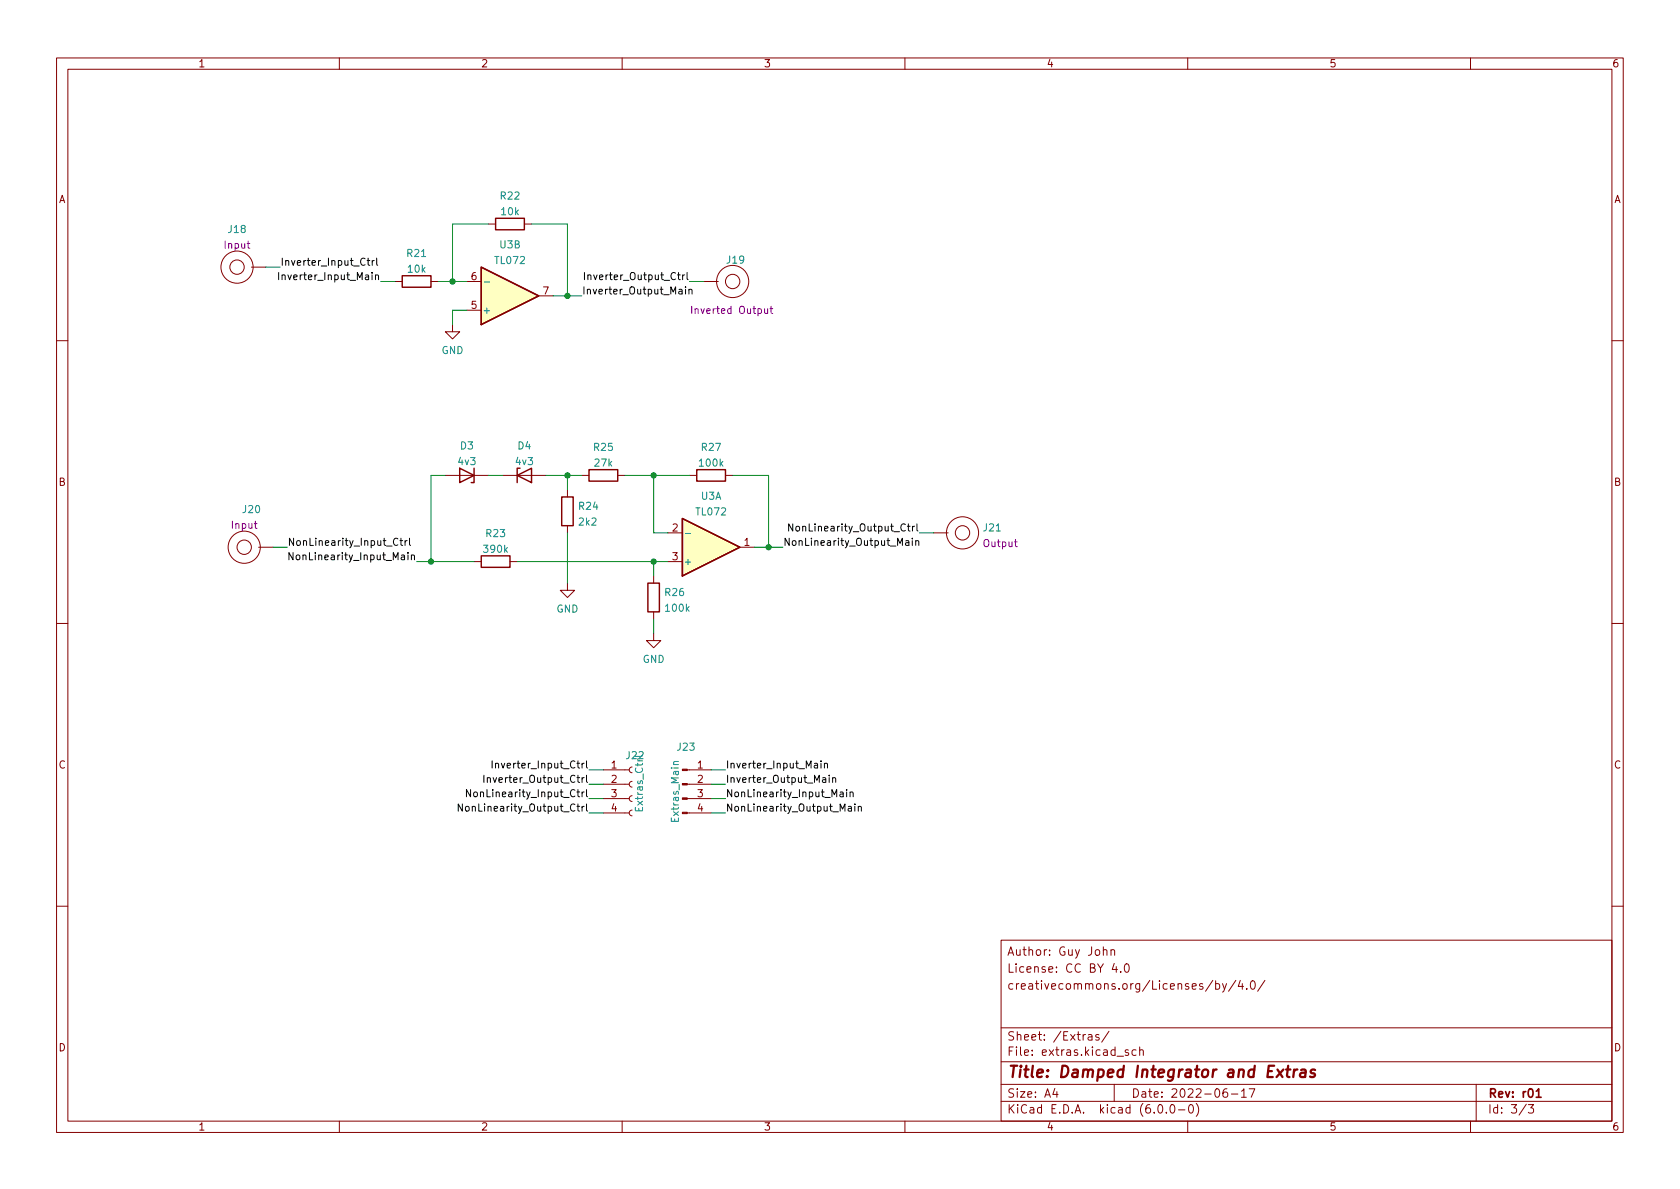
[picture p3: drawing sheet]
<svg xmlns="http://www.w3.org/2000/svg" width="297mm" height="210mm" viewBox="0 0 297 210" stroke-linecap="round" stroke-linejoin="round" font-family="sans-serif">
<g fill="none" stroke="#840000" stroke-width=".18">
<path d="M10 10.2h277v190.1h-277zM12 12.2h273v186.1h-273zM60 10.2v2M110 10.2v2M160 10.2v2M210 10.2v2M260 10.2v2M86.4 39.6h1.2M92.7 39.6h1.3M44.4 47.2h2.6M69.8 49.8h1.3M76.2 49.8h1.3"/>
<path d="M80 57.4v1.3h1.3l-1.3 1.2-1.3-1.2h1.3M82.5 54.9h2.6M82.5 49.8h2.6M95.2 52.3h2.6M124.5 49.8h2.5M10 60.2h2M285 60.2h2M45.7 96.8h2.6M78.7 84.1h7.7M83.8 99.3h1.3M88.9 84.1h7.6M90.2 99.3h1.2"/>
<path d="M100.3 86.6v1.3M100.3 93v1.2M102.9 84.1h1.2M109.2 84.1h1.3M118.1 99.3h2.5M118.1 94.2h2.5M121.9 84.1h1.3M128.3 84.1h1.2M130.8 96.8h2.5M165.1 94.2h2.5M10 110.2h2M100.3 103.1v1.3h1.3l-1.3 1.3-1.2-1.3h1.2"/>
<path d="M115.6 112v1.3h1.2l-1.2 1.2-1.3-1.2h1.3M115.6 101.8v1.3M115.6 108.2v1.3M285 110.2h2M106.7 138.7h4.6M106.7 136.1h4.6M111.8 138.2l-.4 .1-.1 .4 .1 .3 .4 .2M111.8 135.6l-.4 .2-.1 .3 .1 .4 .4 .1M121.5 138.7h4.2M121.5 136.1h4.2M106.7 143.8h4.6M106.7 141.2h4.6"/>
<path d="M111.8 143.3l-.4 .1-.1 .4 .1 .3 .4 .2M111.8 140.7l-.4 .2-.1 .3 .1 .4 .4 .1M121.5 143.8h4.2M121.5 141.2h4.2M10 160.2h2M177 166.3h108v32h-108zM195.1 168.1l.2-.2 .3 .1 .1 .9M195.1 167.4v1.5M196.4 168.1l.2-.2 .4 .1 .1 .9M196.4 167.9v1M197 170.4l-.4 1h1M197.4 170.9v1"/>
<path d="M198.1 171.8v.1M198.9 170.6l.2-.2a.81 .81 0 0 1 .6 .7 .81 .81 0 0 1-.3 .8h-.1a.81 .81 0 0 1-.4-1.3zM214.4 173.4l-1.3 1.9M214.9 174l.5-.1 .2 .3v.4l-.1 .3h-.6M214.9 173.4v1.5M216.1 173.9l.4 1M216.9 173.9l-.5 1.4-.3 .1M218.5 173.4l-1.3 1.9M219.3 173.4l-.4 1h1M219.6 173.9v1M220.4 174.8v.1M221.2 173.6l.2-.2a.81 .81 0 0 1 .6 .7 .81 .81 0 0 1-.3 .8h-.1a.81 .81 0 0 1-.4-1.3z"/>
<path d="M223.6 173.4l-1.2 1.9M285 160.2h2M60 198.3v2M110 198.3v2M160 198.3v2M177 194.8h108M177 191.8h108M177 187.8h108M177 181.8h108M186.5 192.5l-.4 1h1M186.9 193v1M192.4 183h.6l.1 .9"/>
<path d="M193.1 183.3l-.5 .1a.29 .29 0 0 0-.2 .2 .29 .29 0 0 0 .2 .3h.5M194.3 183l-.4-.1-.2 .2 .1 .3 .5 .1v.4h-.6M196.1 182.4l-1.3 1.9M197 191.8v3M199.5 185.7l-.4-.1-.2 .2 .1 .3 .5 .1v.4h-.6M200.9 185.7l-.5-.1-.3 .3v.4l.2 .3h.6M201.5 185.8l.2-.2 .4 .1v.9M201.5 185.1v1.5M204.9 195.4l.2-.1a.81 .81 0 0 1 .6 .7 .81 .81 0 0 1-.3 .8h-.2a.81 .81 0 0 1-.6-.6 .81 .81 0 0 1 .3-.8zM206.2 196.7v.1M207.1 195.4l.1-.1a.81 .81 0 0 1 .6 .7 .81 .81 0 0 1-.3 .8h-.1a.81 .81 0 0 1-.6-.6 .81 .81 0 0 1 .3-.8zM208.4 196.3h1.1"/>
<path d="M210 198.3v2M210.4 195.4l.1-.1a.81 .81 0 0 1 .6 .7 .81 .81 0 0 1-.3 .8h-.2a.81 .81 0 0 1-.5-.6 .81 .81 0 0 1 .3-.8zM211.5 195.1a1.72 1.72 0 0 1 0 2.3M216.9 192.5a.59 .59 0 0 0-.7 .7v.5l.2 .3h.4l.2-.1 .1-.5-.2-.2-.4-.1-.3 .3M217.7 193.5h1.2M219.5 193l.4-.5v1.5M219.5 194h.9M220.9 192.5h1l-.7 1.5M260 198.3v2M261 191.8v6.5M269.9 195.3l-1.3 1.9M270.2 195.3h1l-.6 .6 .5 .1v.7l-.2 .1h-.5l-.2-.1"/>
<circle cx="41.9" cy="47.2" r="2.84"/>
<circle cx="41.9" cy="47.2" r="1.27"/>
<circle cx="129.5" cy="49.8" r="2.84"/>
<circle cx="129.5" cy="49.8" r="1.27"/>
<circle cx="43.2" cy="96.8" r="2.84"/>
<circle cx="43.2" cy="96.8" r="1.27"/>
<circle cx="170.2" cy="94.2" r="2.84"/>
<circle cx="170.2" cy="94.2" r="1.27"/>
</g>
<path d="M271.6 193l.5-.5v1.5M271.6 194h.9" fill="none" stroke="#840000" stroke-width=".3"/>
<path d="M225.9 189.1l.9 1.4M226.9 189.1l-1.2 1.4M227.4 189.1h.8M227.8 188.5l-.3 1.7 .1 .2 .4 .1M228.8 189.1l-.1 1.4M229.4 189.1l-.4 .1-.2 .3M230 189.2l.3-.1 .5 .1v1.3M230.9 189.6l-.7 .1a.4 .4 0 0 0-.4 .3 .4 .4 0 0 0 .3 .5l.7-.1M232.5 189.2a.49 .49 0 0 0-.8 .3l.1 .2 .6 .2 .1 .2-.1 .3-.2 .1-.6-.1" fill="none" stroke="#840000" stroke-width=".4"/>
<g fill="none" stroke="#840000" stroke-width=".25">
<path d="M87.6 38.6h5.1v2h-5.1zM71.1 48.8h5.1v2h-5.1zM85.1 47.2l10.1 5.1-10.1 5.1zM81.3 82.8l2.5 1.3-2.5 1.2zM83.8 82.8v2.5h-.5M85.1 98.3h5.1v2h-5.1zM91.4 84.1l2.6-1.3v2.5zM91.9 82.8h-.5v2.5M99.3 87.9h2v5.1h-2zM104.1 83.1h5.1v2h-5.1zM120.6 91.7l10.2 5.1-10.2 5zM123.2 83.1h5.1v2h-5.1z"/>
<path d="M114.6 103.1h2v5.1h-2z"/>
</g>
<g fill="#ffffc2" stroke="#ffffc2" stroke-width=".18">
<path d="M85.1 47.2l10.1 5.1-10.1 5.1z"/>
<path d="M120.6 91.7l10.2 5.1-10.2 5z"/>
</g>
<path d="M85.6 49.9h1M121.2 94.3h.9M120 134.7h-.8l-.1 .3 .1 .2" fill="none" stroke="#008484" stroke-width=".18"/>
<path d="M122.3 54.2v1.2M135.2 54.6v.8h.3l.2-.1M135.7 54.6v.8M136.2 54.6h.4M136.3 54.2v1.1l.3 .1" fill="none" stroke="#840084" stroke-width=".18"/>
<g fill="#840000" stroke="#840000" stroke-width=".18">
<path d="M120.6 143.6h.9v.3h-.9z"/>
<path d="M120.6 141.1h.9v.2h-.9z"/>
<path d="M120.6 138.6h.9v.2h-.9z"/>
<path d="M120.6 136h.9v.3h-.9z"/>
</g>
<g fill="none" stroke="#000" stroke-width=".18">
<path d="M49.3 48.2v1.3M49.9 48.7l.2-.1 .3 .1v.8M49.9 48.6v.9M64.9 46.1h.5M65.1 45.6v1.1l.3 .2M65.8 46.1v.8M66.2 46.1l-.4 .2M66.4 48.7l.2-.1 .3 .1v.8M66.6 45.6v1.1l.2 .2M103.3 48.2v1.3M103.9 48.7l.2-.1 .3 .1 .1 .8M103.9 48.6v.9"/>
<path d="M120.1 51.2h.4l.1 .8M120.6 51.5h-.4l-.2 .2 .2 .3 .4-.1M121.2 50.7v.1M121.2 51.2v.8M121.5 48.2v1.1l.2 .2M121.8 51.3l.2-.1h.3l.1 .8M121.8 51.2v.8M51.8 97.7v1.3l-.7-1.3v1.3M70.3 95.3a.6 .6 0 0 0-.8 .4 .6 .6 0 0 0 .6 .7l.2-.1M70.7 95.6h.5M70.9 95.2v1.1l.3 .1M71.6 95.6v.8"/>
<path d="M72 95.6l-.4 .2M72.4 95.2v1.1l.2 .1M72.7 98.3l.2-.2 .3 .1 .1 .8M72.7 98.1v.9M140.2 92.6v1.3l-.8-1.3v1.3M160.2 95.7h.4l.1 .7M160.7 95.9l-.4 .1-.2 .1 .2 .3h.4M161.3 95.2v.1M161.3 95.6v.8M161.7 93.1l-.4 .2M161.9 95.7l.2-.1 .3 .1 .1 .7M161.9 95.6v.8"/>
<path d="M162.1 92.6v1.1l.2 .2M83.2 139.6v1.3l-.7-1.3v1.3M85.6 137.1v1.3M86.2 137.6l.1-.1 .3 .1 .1 .8M86.2 137.5v.9M87 134.5v1.3M87.6 135.1l.2-.1h.3l.1 .8M87.6 135v.8M103.7 134.5v1.1l.2 .2M103.7 139.6v1.1l.2 .2M103.7 137.1v1.1l.2 .2M144 135h.5l.1 .8"/>
<path d="M144.6 135.3h-.5l-.2 .2 .2 .3h.5M145.2 134.5v.2M145.2 135v.8M145.5 137.6h.4l.1 .8M145.8 135.1l.1-.1h.3l.1 .8M145.8 135v.8M146 137.8l-.4 .1-.2 .2 .2 .3 .4-.1M146.6 137.1v.1M146.6 137.5v.9M147.2 137.6l.2-.1 .3 .1 .1 .8M147.2 137.5v.9M149.7 139.6v.1"/>
<path d="M81.7 142.2v1.2l-.7-1.2v1.2M103.3 142.6l-.4 .2M103.3 140.1l-.4 .2M103.7 142.2v1.1l.2 .1M148.5 140.1h.5l.1 .8M149.1 140.4h-.4l-.2 .2 .2 .3 .4-.1M149.7 140.1v.8M150 142.7h.5v.7M150.3 140.2l.2-.1h.3v.8M150.3 140.1v.8M150.5 142.9l-.4 .1-.2 .1 .2 .3h.4M151.1 142.2v.1"/>
<path d="M151.1 142.6v.8M151.8 142.7l.1-.1 .3 .1 .1 .7M151.8 142.6v.8"/>
</g>
<g fill="none" stroke="#008400" stroke-width=".18">
<path d="M86.4 39.6h-6.4v10.2M94 39.6h6.3v12.7M47 47.2h2.5M67.3 49.8h2.5M77.5 49.8h5M82.5 54.9h-2.5v2.5M97.8 52.3h5.1M121.9 49.8h2.6M48.3 96.8h2.5M73.7 99.3h10.1M78.7 84.1h-2.5v15.2M86.4 84.1h2.5"/>
<path d="M91.4 99.3h26.7M96.5 84.1h6.4M100.3 84.1v2.5M100.3 94.2v8.9M110.5 84.1h11.4M115.6 84.1v10.1h2.5M115.6 99.3v2.5M129.5 84.1h6.4v12.7M133.3 96.8h5.1M162.6 94.2h2.5M115.6 109.5v2.5M104.1 138.7h2.6"/>
<path d="M104.1 136.1h2.6M125.7 138.7h2.6M125.7 136.1h2.6M104.1 141.2h2.6M104.1 143.8h2.6M125.7 141.2h2.6M125.7 143.8h2.6"/>
</g>
<g fill="#008400" stroke="#008400" stroke-width=".18">
<circle cx="100.3" cy="52.3" r=".46"/>
<circle cx="80" cy="49.8" r=".46"/>
<circle cx="76.2" cy="99.3" r=".46"/>
<circle cx="100.3" cy="84.1" r=".46"/>
<circle cx="135.9" cy="96.8" r=".46"/>
<circle cx="115.6" cy="99.3" r=".46"/>
<circle cx="115.6" cy="84.1" r=".46"/>
</g>
<text font-size="2.8" fill="#840000" x="178" y="190.6">Title: Damped Integrator and Extras</text>
<g font-size="2.1" fill="#840000">
<text x="178" y="172">License: CC BY 4.0</text>
<text x="178" y="169">Author: Guy John</text>
<text x="178" y="175">creativecommons.org/Licenses/by/4.0/</text>
<text x="178" y="184">Sheet: /Extras/</text>
<text x="178" y="186.7">File: extras.kicad_sch</text>
<text x="178" y="196.9">KiCad E.D.A. kicad (6.0.0-0)</text>
<text x="178" y="194.1">Size: A4</text>
<text x="200" y="194.1">Date: 2022-06-17</text>
<text x="263" y="194.1">Rev: r01</text>
<text x="263" y="196.9">Id: 3/3</text>
</g>
<g font-size="1.8" fill="#840000">
<text x="35" y="11.9">1</text>
<text x="85" y="11.9">2</text>
<text x="135" y="11.9">3</text>
<text x="185" y="11.9">4</text>
<text x="235" y="11.9">5</text>
<text x="285" y="11.9">6</text>
<text x="10.3" y="35.9">A</text>
<text x="285.3" y="35.9">A</text>
<text x="83.3" y="49.5">6</text>
<text x="96" y="52.1">7</text>
<text x="83.3" y="54.6">5</text>
<text x="10.3" y="85.9">B</text>
<text x="285.3" y="85.9">B</text>
<text x="118.9" y="94">2</text>
<text x="118.9" y="99.1">3</text>
<text x="131.6" y="96.5">1</text>
<text x="10.3" y="135.9">C</text>
<text x="108.1" y="135.9">1</text>
<text x="123.3" y="135.9">1</text>
<text x="285.3" y="135.9">C</text>
<text x="108.1" y="138.4">2</text>
<text x="108.1" y="141">3</text>
<text x="108.1" y="143.5">4</text>
<text x="123.3" y="138.4">2</text>
<text x="123.3" y="141">3</text>
<text x="123.3" y="143.5">4</text>
<text x="10.3" y="185.9">D</text>
<text x="285.3" y="185.9">D</text>
<text x="35" y="199.9">1</text>
<text x="85" y="199.9">2</text>
<text x="135" y="199.9">3</text>
<text x="185" y="199.9">4</text>
<text x="235" y="199.9">5</text>
<text x="285" y="199.9">6</text>
</g>
<g font-size="1.8" fill="#008484">
<text x="88.5" y="35.3">R22</text>
<text x="40.4" y="41.2">J18</text>
<text x="88.7" y="38">10k</text>
<text x="72" y="45.4">R21</text>
<text x="87.6" y="46.7">TL072</text>
<text x="88.4" y="43.9">U3B</text>
<text x="128.6" y="46.6">J19</text>
<text x="72.2" y="48.2">10k</text>
<text x="85.2" y="55.5">+</text>
<text x="78" y="62.6">GND</text>
<text x="81.1" y="82.2">4v3</text>
<text x="81.4" y="79.5">D3</text>
<text x="91.2" y="82.2">4v3</text>
<text x="91.6" y="79.5">D4</text>
<text x="105.1" y="79.7">R25</text>
<text x="105.2" y="82.5">27k</text>
<text x="123.8" y="82.5">100k</text>
<text x="124.1" y="79.7">R27</text>
<text x="124" y="88.4">U3A</text>
<text x="43" y="90.7">J20</text>
<text x="86" y="95">R23</text>
<text x="102.4" y="90.1">R24</text>
<text x="102.4" y="92.9">2k2</text>
<text x="123.2" y="91.1">TL072</text>
<text x="174" y="94">J21</text>
<text x="85.7" y="97.7">390k</text>
<text x="120.8" y="99.9">+</text>
<text x="117.7" y="105.4">R26</text>
<text x="98.4" y="108.3">GND</text>
<text x="117.8" y="108.2">100k</text>
<text x="113.6" y="117.2">GND</text>
<text x="110.8" y="134.2">J22</text>
<text x="119.8" y="132.7">J23</text>
<text x="113.7" y="143.3" transform="rotate(-90 113.7 143.3)">Extras_Ctrl</text>
<text x="120" y="145.2" transform="rotate(-90 120 145.2)">Extras_Main</text>
</g>
<g font-size="1.8" fill="#840084">
<text x="39.7" y="44">Input</text>
<text x="122.8" y="55.5">Inverted Output</text>
<text x="41" y="93.5">Input</text>
<text x="174" y="96.7">Output</text>
</g>
<g font-size="1.8">
<text x="49.5" y="47">Inverter_Input_Ctrl</text>
<text x="50.5" y="49.5">Inverter_Input_Main</text>
<text x="102.9" y="52.1">Inverter_Output_Main</text>
<text x="104.6" y="49.5">Inverter_Output_Ctrl</text>
<text x="140.9" y="94">NonLinearity_Output_Ctrl</text>
<text x="50.8" y="96.5">NonLinearity_Input_Ctrl</text>
<text x="52.5" y="99">NonLinearity_Input_Main</text>
<text x="138.4" y="96.5">NonLinearity_Output_Main</text>
<text x="88.3" y="135.9">Inverter_Input_Ctrl</text>
<text x="128.3" y="135.9">Inverter_Input_Main</text>
<text x="82.5" y="143.5">NonLinearity_Output_Ctrl</text>
<text x="84" y="141">NonLinearity_Input_Ctrl</text>
<text x="86.8" y="138.4">Inverter_Output_Ctrl</text>
<text x="128.3" y="138.4">Inverter_Output_Main</text>
<text x="128.3" y="143.5">NonLinearity_Output_Main</text>
<text x="128.3" y="141">NonLinearity_Input_Main</text>
</g>
</svg>
